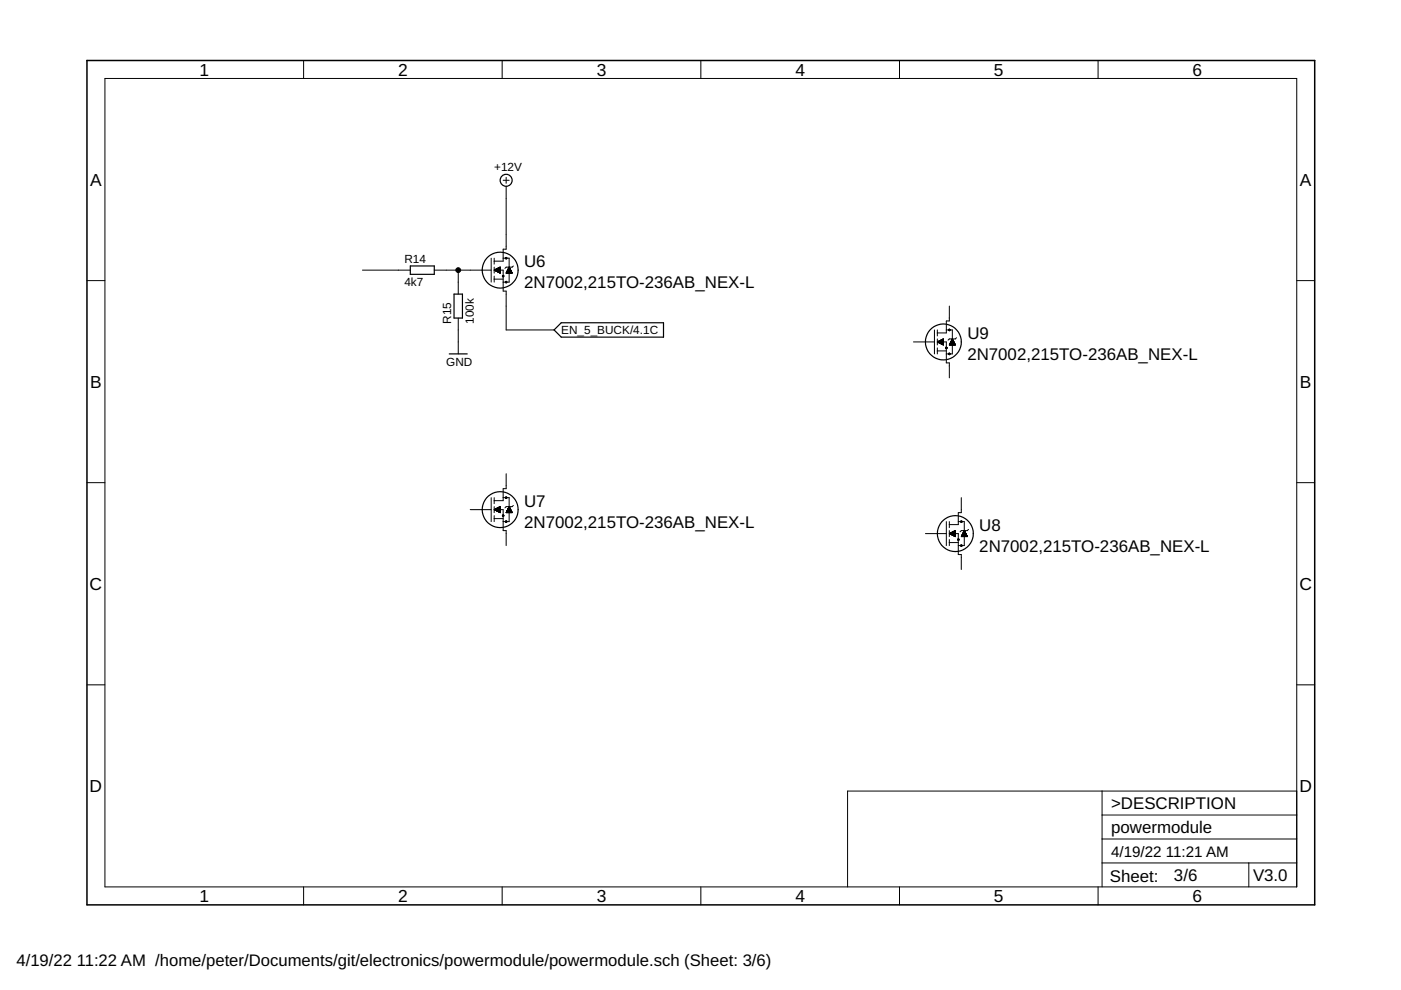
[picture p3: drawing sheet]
<svg xmlns="http://www.w3.org/2000/svg" width="297mm" height="210mm" viewBox="0 0 297 210" stroke-linecap="round" stroke-linejoin="round" font-family="sans-serif">
<g fill="none" stroke="#000" stroke-width=".25">
<path d="M87 56.4h5.1v1.8h-5.1zM95.2 75h3.9M96.3 62.4h1.7v5h-1.7zM117.5 70l1.5-1.6h21.7v3.1h-21.7z"/>
<circle cx="107.3" cy="38.2" r="1.27"/>
<circle cx="106" cy="57.3" r="3.8"/>
<circle cx="200" cy="72.5" r="3.8"/>
<circle cx="106" cy="108.1" r="3.8"/>
<circle cx="202.5" cy="113.1" r="3.8"/>
</g>
<g fill="none" stroke="#000" stroke-width=".21">
<path d="M22.2 16.6h252.7v171.4h-252.7zM64.4 12.8v3.8M106.5 12.8v3.8M148.6 12.8v3.8M190.7 12.8v3.8M232.8 12.8v3.8M106.7 38.2h1.2M107.3 37.6v1.3M107.3 39.5v13.3h-.6v2.6h-1.9M18.4 59.5h3.8M76.9 57.3h10.1M92.1 57.3h12"/>
<path d="M97.2 57.3v5.1M104.1 54.7v5.1M104.8 54.7v1.3M104.8 56.6v1.3M104.8 58.5v1.3M104.8 59.2h1.9M104.8 57.3l1.2 .6M104.8 57.3h1.9v4.4h.6v8.3h10.2M104.8 57.3h1.2M104.9 57.2h1.1M104.9 57.3h1.1M105 57.4h1"/>
<path d="M105 57.1h1M105.1 57.1h.9M105.1 57.4h.9M105.2 57.5h.8M105.2 57h.8M105.3 57h.7M105.3 57.6h.7M105.4 57.6h.6M105.4 56.9h.6M105.5 56.9h.5M105.6 57.7h.4M105.6 56.8h.4"/>
<path d="M105.7 56.8h.3M105.7 57.8h.3M105.9 57.8h.1M105.9 56.7h.1M106 57.9h.1M106 56.6l-1.2 .7M106 56.6v1.3M106 56.6l.1 .1M106.7 54.7h1.2v1.9M107.3 57.9h1.3M107.3 57.8h1.3M107.4 57.8h1.1"/>
<path d="M107.4 57.7h1.1M107.4 57.6h1.1M107.5 57.6h.9M107.5 57.5h.9M107.6 57.4h.8M107.6 57.3h.7M107.7 57.2h.5M107.7 57.1h.5M107.8 57h.4M107.8 57h.3M107.8 56.9h.3M107.8 56.8h.3"/>
<path d="M107.9 56.7l.1 .1M107.9 56.7h.1M107.9 57.9v1.9h-1.2M107.9 56.6l.7 1.3h-1.3zM107.9 56.6l.1 .1M108.8 56.4l-.2 .2h-1.3l-.2 .3M274.9 59.5h3.8M97.2 67.4v7.6M193.7 72.5h4.4M198.1 70v5M198.7 70v1.2M198.7 71.9v1.2"/>
<path d="M198.7 73.8v1.2M198.7 74.4h1.9M198.8 72.5h1.8v4.4h.7v3.2M198.8 72.5h1.2M198.9 72.4h1.1M198.9 72.6h1.1M199 72.6h1M199 72.4h1M199.1 72.7h.9M199.1 72.3h.9M199.2 72.3h.8M199.2 72.7h.8"/>
<path d="M199.3 72.2h.7M199.3 72.8h.7M199.4 72.2h.6M199.5 72.9h.5M199.6 72.1h.4M199.6 72.9h.4M199.6 73h.4M199.8 73h.2M199.8 72h.2M199.8 71.9h.2M199.9 73.1h.1M200 71.9h.1"/>
<path d="M200 73.1h.1M200 71.9l-1.3 .6 1.3 .6M200 71.9v1.2M200 73.1v.1M200.6 70h1.3v1.9M201.3 64.9v3.2h-.7v2.5h-1.9M201.3 73.1h1.2M201.3 73h1.2M201.4 73h1.1M201.4 72.9h1.1M201.4 72.9h1M201.4 72.8h1"/>
<path d="M201.5 72.8h.9M201.5 72.7h.9M201.5 72.7h.8M201.5 72.6h.8M201.6 72.5h.6M201.7 72.4h.5M201.7 72.3h.5M201.7 72.3h.4M201.7 72.2h.4M201.8 72.1h.3M201.8 72.1h.2M201.9 72h.1"/>
<path d="M201.9 71.9h.1M201.9 73.1v1.9h-1.3M201.9 71.9l.6 1.2h-1.2zM202.8 71.6l-.3 .3h-1.2l-.3 .2M18.4 102.3h3.8M99.7 108.1h4.4M104.1 105.5v5.1M104.8 105.5v1.3M104.8 107.4v1.3M104.8 109.3v1.3M104.8 110h1.9M104.8 108.1l1.2 .6"/>
<path d="M104.8 108.1h1.9v4.4h.6v3.2M104.8 108h1.2M104.9 108.1h1.1M104.9 108h1.1M105 108.2h1M105 107.9h1M105.1 107.9h.9M105.1 108.2h.9M105.2 108.3h.8M105.2 107.8h.8M105.3 108.3h.7M105.3 107.8h.7"/>
<path d="M105.4 108.4h.6M105.5 107.7h.5M105.5 108.4h.5M105.6 108.5h.4M105.7 107.6h.3M105.7 108.5h.3M105.8 108.6h.2M105.9 107.5h.1M106 107.5h.1M106 108.6h.1M106 107.4v1.3M106 107.4l-1.2 .7"/>
<path d="M106 108.7h.1M106 107.4h.1M106.7 105.5h1.2v1.9M107.3 100.4v3.2h-.6v2.6h-1.9M107.3 108.6l1.3 .1M107.4 108.6h1.2M107.4 108.6h1.1M107.4 108.5h1.1M107.4 108.4l1.1 .1M107.5 108.4h1M107.5 108.4h.9M107.5 108.3h.9"/>
<path d="M107.5 108.2h.9M107.6 108.2h.8M107.6 108.1h.7M107.7 108h.6M107.7 108h.5M107.7 107.9h.5M107.8 107.8h.4M107.8 107.8h.3M107.8 107.7h.3M107.9 107.6h.2M107.9 107.5l.1 .1M107.9 107.5h.1"/>
<path d="M107.9 108.7v1.9h-1.2M107.9 107.4l.7 1.3h-1.3zM107.9 107.4h.1M108.8 107.2l-.2 .2h-1.3l-.2 .3M196.2 113.1h4.4M200.6 110.6v5.1M201.3 110.6v1.3M201.3 112.5v1.3M201.3 114.4v1.3M201.3 115h1.9M201.3 113.1h1.9v4.5h.6v3.2M201.3 113.2h1.2"/>
<path d="M201.4 113.2h1.1M201.4 113.1h1.1M201.5 113h1M201.5 113.3h1M201.6 113h.9M201.6 113.3h.9M201.7 112.9h.8M201.8 113.4h.7M201.8 112.9h.7M201.9 112.8h.6M202 113.5h.5M202 112.8h.5"/>
<path d="M202.1 112.7h.4M202.2 113.6h.3M202.2 112.6h.3M202.3 113.6h.2M202.3 112.6h.2M202.4 113.7h.1M202.5 113.7h.1M202.5 112.5h.1M202.5 112.5l-1.2 .6 1.2 .7M202.5 112.5v1.3M202.5 113.8h.1M203.2 110.6h1.2v1.9"/>
<path d="M203.8 105.5v3.2h-.6v2.5h-1.9M203.9 113.7h1.2M203.9 113.6h1.1M204 113.5h1M204 113.4l.9 .1M204 113.4h.9M204 113.3h.9M204.1 113.3h.8M204.1 113.2h.7M204.1 113.1h.7M204.2 113.1h.5M204.2 113h.5"/>
<path d="M204.2 112.9h.5M204.3 112.8h.3M204.3 112.7h.3M204.4 112.6h.1M204.4 112.5h.1M204.4 113.8v1.9h-1.2M204.4 112.5l.7 1.3h-1.3zM205.3 112.2l-.2 .3h-1.3l-.2 .3M274.9 102.3h3.8M18.4 145.2h3.8M274.9 145.2h3.8M233.7 167.7v20.3"/>
<path d="M233.7 177.9h41.2M233.7 172.8h41.2M274.9 167.7h-95.2v20.3M64.4 188v3.9M106.5 188v3.9M148.6 188v3.9M190.7 188v3.9M232.8 188v3.9M233.7 183h41.2M264.8 183v5"/>
</g>
<path d="M18.4 12.8h260.3v179.1h-260.3z" fill="none" stroke="#000" stroke-width=".32"/>
<path d="M106.7 58.5h.1M107.3 54.7h.1M107.3 59.8h.1M200.6 73.8h.1M201.3 70h.1M201.3 75h.1M106.7 109.3h.1M107.3 105.5h.1M107.3 110.6h.1M203.2 114.4h.1M203.8 110.6h.1M203.8 115.7h.1" fill="none" stroke="#000" stroke-width=".51"/>
<circle cx="97.2" cy="57.3" r=".51" fill="#000" stroke="#000" stroke-width=".21"/>
<g font-size="3.7">
<text x="42.3" y="16">1</text>
<text x="84.4" y="16">2</text>
<text x="126.5" y="16">3</text>
<text x="168.6" y="16">4</text>
<text x="210.7" y="16">5</text>
<text x="252.9" y="16">6</text>
<text x="19.1" y="39.4">A</text>
<text x="275.6" y="39.4">A</text>
<text x="19.1" y="82.2">B</text>
<text x="275.6" y="82.2">B</text>
<text x="19" y="125.1">C</text>
<text x="275.5" y="125.1">C</text>
<text x="19" y="167.9">D</text>
<text x="275.5" y="167.9">D</text>
<text x="42.3" y="191.2">1</text>
<text x="84.4" y="191.2">2</text>
<text x="126.5" y="191.2">3</text>
<text x="168.6" y="191.2">4</text>
<text x="210.7" y="191.2">5</text>
<text x="252.9" y="191.2">6</text>
</g>
<g font-size="3.6">
<text x="111.1" y="56.6">U6</text>
<text x="111.1" y="61.1">2N7002,215TO-236AB_NEX-L</text>
<text x="205.1" y="71.9">U9</text>
<text x="205.1" y="76.3">2N7002,215TO-236AB_NEX-L</text>
<text x="111.1" y="107.4">U7</text>
<text x="111.1" y="111.9">2N7002,215TO-236AB_NEX-L</text>
<text x="207.6" y="112.5">U8</text>
<text x="207.6" y="116.9">2N7002,215TO-236AB_NEX-L</text>
<text x="235.6" y="171.5">&gt;DESCRIPTION</text>
<text x="235.6" y="176.6">powermodule</text>
<text x="235.3" y="186.9">Sheet:</text>
<text x="248.9" y="186.8">3/6</text>
<text x="265.7" y="186.8">V3.0</text>
</g>
<g font-size="3.5">
<text x="3.5" y="204.7">4/19/22</text>
<text x="16.3" y="204.7">11:22 AM /home/peter/Documents/git/electronics/powermodule/powermodule.sch (Sheet: 3/6)</text>
</g>
<g font-size="3.2">
<text x="235.6" y="181.7">4/19/22</text>
<text x="247.2" y="181.7">11:21 AM</text>
</g>
<g font-size="2.5">
<text x="104.8" y="36.3">+12V</text>
<text x="85.7" y="55.8">R14</text>
<text x="85.7" y="60.6">4k7</text>
<text x="95.7" y="68.7" transform="rotate(-90 95.7 68.7)">R15</text>
<text x="100.5" y="68.7" transform="rotate(-90 100.5 68.7)">100k</text>
<text x="119" y="70.9">EN_5_BUCK/4.1C</text>
<text x="94.6" y="77.6">GND</text>
</g>
</svg>
